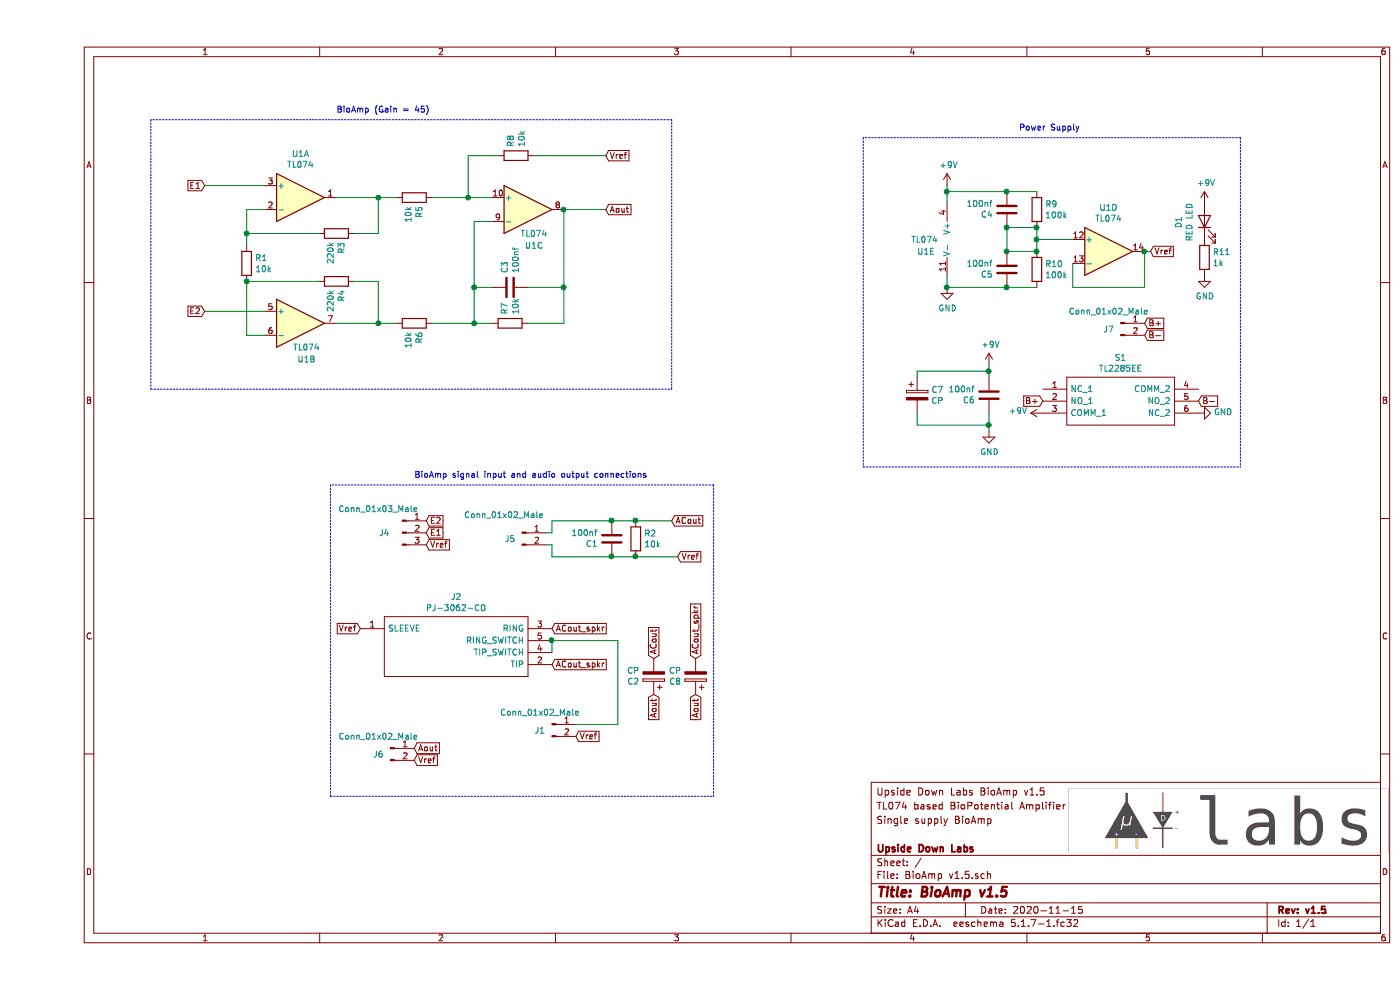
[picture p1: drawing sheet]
EESchema Schematic File Version 4
EELAYER 30 0
EELAYER END
$Descr A4 11693 8268
encoding utf-8
Sheet 1 1
Title "BioAmp v1.5"
Date "2020-11-15"
Rev "v1.5"
Comp "Upside Down Labs"
Comment1 ""
Comment2 "Single supply BioAmp"
Comment3 "TL074 based BioPotential Amplifier"
Comment4 "Upside Down Labs BioAmp v1.5"
$EndDescr
$Comp
L Device:LED D1
U 1 1
P 9750 1850
F 0 "D1" H 9743 2067 50  0000 C CNN
F 1 "RED LED" H 9743 1976 50  0000 C CNN
F 2 "LED_THT:LED_D5.0mm" H 9750 1850 50  0001 C CNN
F 3 "~" H 9750 1850 50  0001 C CNN
	1    9750 1850
	0    -1   -1   0   
$EndComp
Text GLabel 9300 2100 2    50   Input ~ 0
Vref
Wire Wire Line
	9250 2400 9250 2100
Wire Wire Line
	8650 2400 9250 2400
Wire Wire Line
	8650 2200 8650 2400
Wire Wire Line
	8100 2400 8350 2400
Wire Wire Line
	8100 1600 8350 1600
Connection ~ 8350 1900
Connection ~ 8100 1900
Wire Wire Line
	8100 1900 8350 1900
Connection ~ 8100 2100
Wire Wire Line
	8100 1900 8100 2100
Connection ~ 8350 2100
Wire Wire Line
	8100 2100 8350 2100
$Comp
L Device:C C5
U 1 1
P 8100 2250
F 0 "C5" H 8215 2296 50  0000 L CNN
F 1 "100nf" H 8215 2205 50  0000 L CNN
F 2 "Capacitor_THT:C_Disc_D3.8mm_W2.6mm_P2.50mm" H 8138 2100 50  0001 C CNN
F 3 "~" H 8100 2250 50  0001 C CNN
	1    8100 2250
	-1   0    0    1   
$EndComp
$Comp
L Device:C C4
U 1 1
P 8100 1750
F 0 "C4" H 8215 1796 50  0000 L CNN
F 1 "100nf" H 8215 1705 50  0000 L CNN
F 2 "Capacitor_THT:C_Disc_D3.8mm_W2.6mm_P2.50mm" H 8138 1600 50  0001 C CNN
F 3 "~" H 8100 1750 50  0001 C CNN
	1    8100 1750
	-1   0    0    1   
$EndComp
$Comp
L Device:R R10
U 1 1
P 8350 2250
F 0 "R10" H 8420 2296 50  0000 L CNN
F 1 "100k" H 8420 2205 50  0000 L CNN
F 2 "Resistor_THT:R_Axial_DIN0207_L6.3mm_D2.5mm_P7.62mm_Horizontal" V 8280 2250 50  0001 C CNN
F 3 "~" H 8350 2250 50  0001 C CNN
	1    8350 2250
	1    0    0    -1  
$EndComp
$Comp
L Device:R R9
U 1 1
P 8350 1750
F 0 "R9" H 8420 1796 50  0000 L CNN
F 1 "100k" H 8420 1705 50  0000 L CNN
F 2 "Resistor_THT:R_Axial_DIN0207_L6.3mm_D2.5mm_P7.62mm_Horizontal" V 8280 1750 50  0001 C CNN
F 3 "~" H 8350 1750 50  0001 C CNN
	1    8350 1750
	1    0    0    -1  
$EndComp
$Comp
L Amplifier_Operational:TL074 U1
U 4 1
P 8950 2100
F 0 "U1" H 8950 2467 50  0000 C CNN
F 1 "TL074" H 8950 2376 50  0000 C CNN
F 2 "Package_DIP:DIP-14_W7.62mm_Socket_LongPads" H 8900 2200 50  0001 C CNN
F 3 "http://www.ti.com/lit/ds/symlink/tl071.pdf" H 9000 2300 50  0001 C CNN
	4    8950 2100
	1    0    0    -1  
$EndComp
$Comp
L power:+9V #PWR0103
U 1 1
P 9750 1700
F 0 "#PWR0103" H 9750 1550 50  0001 C CNN
F 1 "+9V" H 9765 1873 50  0000 C CNN
F 2 "" H 9750 1700 50  0001 C CNN
F 3 "" H 9750 1700 50  0001 C CNN
	1    9750 1700
	1    0    0    -1  
$EndComp
$Comp
L power:GND #PWR0104
U 1 1
P 9750 2300
F 0 "#PWR0104" H 9750 2050 50  0001 C CNN
F 1 "GND" H 9755 2127 50  0000 C CNN
F 2 "" H 9750 2300 50  0001 C CNN
F 3 "" H 9750 2300 50  0001 C CNN
	1    9750 2300
	1    0    0    -1  
$EndComp
$Comp
L Device:R R11
U 1 1
P 9750 2150
F 0 "R11" H 9820 2196 50  0000 L CNN
F 1 "1k" H 9820 2105 50  0000 L CNN
F 2 "Resistor_THT:R_Axial_DIN0207_L6.3mm_D2.5mm_P7.62mm_Horizontal" V 9680 2150 50  0001 C CNN
F 3 "~" H 9750 2150 50  0001 C CNN
	1    9750 2150
	1    0    0    -1  
$EndComp
Wire Wire Line
	9300 2100 9250 2100
Connection ~ 9250 2100
Wire Wire Line
	8350 1900 8350 2000
Wire Wire Line
	8650 2000 8350 2000
Connection ~ 8350 2000
Wire Wire Line
	8350 2000 8350 2100
$Comp
L Amplifier_Operational:TL074 U1
U 5 1
P 7700 2000
F 0 "U1" H 7350 1900 50  0000 L CNN
F 1 "TL074" H 7300 2000 50  0000 L CNN
F 2 "Package_DIP:DIP-14_W7.62mm_Socket_LongPads" H 7650 2100 50  0001 C CNN
F 3 "http://www.ti.com/lit/ds/symlink/tl071.pdf" H 7750 2200 50  0001 C CNN
	5    7700 2000
	1    0    0    -1  
$EndComp
Wire Notes Line
	950  1000 950  3250
Wire Notes Line
	5300 1000 950  1000
Wire Notes Line
	5300 3250 5300 1000
Wire Notes Line
	950  3250 5300 3250
Wire Notes Line
	10050 1150 6900 1150
$Comp
L Device:C C3
U 1 1
P 3950 2400
F 0 "C3" H 4065 2446 50  0000 L CNN
F 1 "100nf" H 4065 2355 50  0000 L CNN
F 2 "Capacitor_THT:C_Disc_D3.8mm_W2.6mm_P2.50mm" H 3988 2250 50  0001 C CNN
F 3 "~" H 3950 2400 50  0001 C CNN
	1    3950 2400
	0    -1   -1   0   
$EndComp
$Comp
L Device:R R7
U 1 1
P 3950 2700
F 0 "R7" H 4020 2746 50  0000 L CNN
F 1 "10k" H 4020 2655 50  0000 L CNN
F 2 "Resistor_THT:R_Axial_DIN0207_L6.3mm_D2.5mm_P7.62mm_Horizontal" V 3880 2700 50  0001 C CNN
F 3 "~" H 3950 2700 50  0001 C CNN
	1    3950 2700
	0    -1   -1   0   
$EndComp
Text GLabel 4750 1750 2    50   Input ~ 0
Aout
Connection ~ 2850 2700
Wire Wire Line
	3000 2700 2850 2700
Connection ~ 2850 1650
Wire Wire Line
	3000 1650 2850 1650
$Comp
L Device:R R6
U 1 1
P 3150 2700
F 0 "R6" H 3220 2746 50  0000 L CNN
F 1 "10k" H 3220 2655 50  0000 L CNN
F 2 "Resistor_THT:R_Axial_DIN0207_L6.3mm_D2.5mm_P7.62mm_Horizontal" V 3080 2700 50  0001 C CNN
F 3 "~" H 3150 2700 50  0001 C CNN
	1    3150 2700
	0    1    1    0   
$EndComp
$Comp
L Device:R R5
U 1 1
P 3150 1650
F 0 "R5" H 3220 1696 50  0000 L CNN
F 1 "10k" H 3220 1605 50  0000 L CNN
F 2 "Resistor_THT:R_Axial_DIN0207_L6.3mm_D2.5mm_P7.62mm_Horizontal" V 3080 1650 50  0001 C CNN
F 3 "~" H 3150 1650 50  0001 C CNN
	1    3150 1650
	0    1    1    0   
$EndComp
Wire Wire Line
	2850 2700 2500 2700
Wire Wire Line
	2850 2350 2850 2700
Wire Wire Line
	2650 2350 2850 2350
Wire Wire Line
	2850 1950 2650 1950
Wire Wire Line
	2850 1650 2850 1950
Wire Wire Line
	2500 1650 2850 1650
Connection ~ 1750 2350
Wire Wire Line
	2350 2350 1750 2350
Wire Wire Line
	1750 1950 1750 2050
Connection ~ 1750 1950
Wire Wire Line
	2350 1950 1750 1950
$Comp
L Device:R R4
U 1 1
P 2500 2350
F 0 "R4" H 2570 2396 50  0000 L CNN
F 1 "220k" H 2570 2305 50  0000 L CNN
F 2 "Resistor_THT:R_Axial_DIN0207_L6.3mm_D2.5mm_P7.62mm_Horizontal" V 2430 2350 50  0001 C CNN
F 3 "~" H 2500 2350 50  0001 C CNN
	1    2500 2350
	0    1    1    0   
$EndComp
$Comp
L Device:R R3
U 1 1
P 2500 1950
F 0 "R3" H 2570 1996 50  0000 L CNN
F 1 "220k" H 2570 1905 50  0000 L CNN
F 2 "Resistor_THT:R_Axial_DIN0207_L6.3mm_D2.5mm_P7.62mm_Horizontal" V 2430 1950 50  0001 C CNN
F 3 "~" H 2500 1950 50  0001 C CNN
	1    2500 1950
	0    1    1    0   
$EndComp
Wire Wire Line
	1400 2600 1900 2600
Wire Wire Line
	1400 1550 1900 1550
Text GLabel 1400 2600 0    50   Input ~ 0
E2
Text GLabel 1400 1550 0    50   Input ~ 0
E1
Wire Wire Line
	1750 2800 1900 2800
Wire Wire Line
	1750 2350 1750 2800
Wire Wire Line
	1750 1750 1750 1950
Wire Wire Line
	1900 1750 1750 1750
$Comp
L Device:R R1
U 1 1
P 1750 2200
F 0 "R1" H 1820 2246 50  0000 L CNN
F 1 "10k" H 1820 2155 50  0000 L CNN
F 2 "Resistor_THT:R_Axial_DIN0207_L6.3mm_D2.5mm_P7.62mm_Horizontal" V 1680 2200 50  0001 C CNN
F 3 "~" H 1750 2200 50  0001 C CNN
	1    1750 2200
	1    0    0    -1  
$EndComp
$Comp
L Amplifier_Operational:TL074 U1
U 2 1
P 2200 2700
F 0 "U1" H 2250 2400 50  0000 C CNN
F 1 "TL074" H 2250 2500 50  0000 C CNN
F 2 "Package_DIP:DIP-14_W7.62mm_Socket_LongPads" H 2150 2800 50  0001 C CNN
F 3 "http://www.ti.com/lit/ds/symlink/tl071.pdf" H 2250 2900 50  0001 C CNN
	2    2200 2700
	1    0    0    -1  
$EndComp
$Comp
L Amplifier_Operational:TL074 U1
U 1 1
P 2200 1650
F 0 "U1" H 2200 2017 50  0000 C CNN
F 1 "TL074" H 2200 1926 50  0000 C CNN
F 2 "Package_DIP:DIP-14_W7.62mm_Socket_LongPads" H 2150 1750 50  0001 C CNN
F 3 "http://www.ti.com/lit/ds/symlink/tl071.pdf" H 2250 1850 50  0001 C CNN
	1    2200 1650
	1    0    0    -1  
$EndComp
Wire Notes Line
	6900 1150 6900 3900
$Comp
L Connector:Conn_01x02_Male J5
U 1 1
P 4050 4450
F 0 "J5" H 3950 4400 50  0000 C CNN
F 1 "Conn_01x02_Male" H 3900 4600 50  0000 C CNN
F 2 "Connector_PinHeader_2.54mm:PinHeader_1x02_P2.54mm_Vertical" H 4050 4450 50  0001 C CNN
F 3 "~" H 4050 4450 50  0001 C CNN
	1    4050 4450
	1    0    0    -1  
$EndComp
Text GLabel 3150 6350 2    50   Input ~ 0
Vref
Text GLabel 3150 6250 2    50   Input ~ 0
Aout
$Comp
L Connector:Conn_01x02_Male J6
U 1 1
P 2950 6250
F 0 "J6" H 2850 6200 50  0000 C CNN
F 1 "Conn_01x02_Male" H 2850 6350 50  0000 C CNN
F 2 "Connector_PinHeader_2.54mm:PinHeader_1x02_P2.54mm_Vertical" H 2950 6250 50  0001 C CNN
F 3 "~" H 2950 6250 50  0001 C CNN
	1    2950 6250
	1    0    0    -1  
$EndComp
Text GLabel 5150 5800 3    50   Input ~ 0
Aout
Text GLabel 5150 5500 1    50   Input ~ 0
ACout
$Comp
L Device:R R2
U 1 1
P 5000 4500
F 0 "R2" H 5070 4546 50  0000 L CNN
F 1 "10k" H 5070 4455 50  0000 L CNN
F 2 "Resistor_THT:R_Axial_DIN0207_L6.3mm_D2.5mm_P7.62mm_Horizontal" V 4930 4500 50  0001 C CNN
F 3 "~" H 5000 4500 50  0001 C CNN
	1    5000 4500
	1    0    0    -1  
$EndComp
$Comp
L Device:C C1
U 1 1
P 4800 4500
F 0 "C1" H 4915 4546 50  0000 L CNN
F 1 "100nf" H 4915 4455 50  0000 L CNN
F 2 "Capacitor_THT:C_Disc_D3.8mm_W2.6mm_P2.50mm" H 4838 4350 50  0001 C CNN
F 3 "~" H 4800 4500 50  0001 C CNN
	1    4800 4500
	-1   0    0    1   
$EndComp
Wire Wire Line
	5000 4650 4800 4650
Wire Wire Line
	5000 4350 4800 4350
Text GLabel 5300 4350 2    50   Input ~ 0
ACout
Wire Wire Line
	5300 4350 5000 4350
Connection ~ 5000 4350
Connection ~ 4800 4650
Text GLabel 5350 4650 2    50   Input ~ 0
Vref
Wire Wire Line
	5350 4650 5000 4650
Connection ~ 5000 4650
$Comp
L Connector:Conn_01x02_Male J1
U 1 1
P 4300 6050
F 0 "J1" H 4200 6000 50  0000 C CNN
F 1 "Conn_01x02_Male" H 4200 6150 50  0000 C CNN
F 2 "Connector_PinHeader_2.54mm:PinHeader_1x02_P2.54mm_Vertical" H 4300 6050 50  0001 C CNN
F 3 "~" H 4300 6050 50  0001 C CNN
	1    4300 6050
	1    0    0    -1  
$EndComp
Text GLabel 4500 6150 2    50   Input ~ 0
Vref
Wire Notes Line
	2450 4050 2450 6650
Wire Notes Line
	2450 6650 5650 6650
Wire Notes Line
	5650 4050 2450 4050
Text Notes 2500 950  0    50   ~ 0
BioAmp (Gain = 45)
Text Notes 3150 4000 0    50   ~ 0
BioAmp signal input and audio output connections
Text Notes 8200 1100 0    50   ~ 0
Power Supply
Wire Wire Line
	7600 1550 7600 1600
Wire Wire Line
	7600 2300 7600 2400
Wire Wire Line
	8100 1600 7600 1600
Connection ~ 8100 1600
Connection ~ 7600 1600
Wire Wire Line
	7600 1600 7600 1700
Wire Wire Line
	8100 2400 7600 2400
Connection ~ 8100 2400
Wire Wire Line
	3300 2700 3650 2700
Wire Wire Line
	4100 2700 4400 2700
Wire Wire Line
	4400 2700 4400 2400
Wire Wire Line
	4100 2400 4400 2400
Wire Wire Line
	3800 2400 3650 2400
Wire Wire Line
	3650 2400 3650 2700
Connection ~ 3650 2400
Connection ~ 3650 2700
Wire Wire Line
	3650 2700 3800 2700
$Comp
L Device:R R8
U 1 1
P 4000 1300
F 0 "R8" H 4070 1346 50  0000 L CNN
F 1 "10k" H 4070 1255 50  0000 L CNN
F 2 "Resistor_THT:R_Axial_DIN0207_L6.3mm_D2.5mm_P7.62mm_Horizontal" V 3930 1300 50  0001 C CNN
F 3 "~" H 4000 1300 50  0001 C CNN
	1    4000 1300
	0    -1   -1   0   
$EndComp
$Comp
L Amplifier_Operational:TL074 U1
U 3 1
P 4100 1750
F 0 "U1" H 4150 1450 50  0000 C CNN
F 1 "TL074" H 4150 1550 50  0000 C CNN
F 2 "Package_DIP:DIP-14_W7.62mm_Socket_LongPads" H 4050 1850 50  0001 C CNN
F 3 "http://www.ti.com/lit/ds/symlink/tl071.pdf" H 4150 1950 50  0001 C CNN
	3    4100 1750
	1    0    0    -1  
$EndComp
Wire Wire Line
	3300 1650 3600 1650
Wire Wire Line
	3650 1850 3800 1850
Wire Wire Line
	3650 1850 3650 2400
Wire Wire Line
	4400 1750 4400 2400
Connection ~ 4400 2400
Wire Wire Line
	3850 1300 3600 1300
Wire Wire Line
	3600 1300 3600 1650
Connection ~ 3600 1650
Wire Wire Line
	3600 1650 3800 1650
Text GLabel 4750 1300 2    50   Input ~ 0
Vref
Wire Wire Line
	4150 1300 4750 1300
Wire Wire Line
	4400 1750 4750 1750
Connection ~ 4400 1750
$Comp
L udlabs:PJ-3062-CO J2
U 1 1
P 2700 5500
F 0 "J2" H 3500 6015 50  0000 C CNN
F 1 "PJ-3062-CO" H 3500 5924 50  0000 C CNN
F 2 "udlabs:PJ3062CO" H 4150 5850 50  0001 L CNN
F 3 "https://datasheet.lcsc.com/szlcsc/1904121407_XKB-Enterprise-PJ-3062-CO_C319113.pdf" H 4150 5750 50  0001 L CNN
F 4 "Audio & Video Connectors Female DIP RoHS" H 4150 5650 50  0001 L CNN "Description"
F 5 "11" H 4150 5550 50  0001 L CNN "Height"
F 6 "XKB Enterprise" H 4150 5450 50  0001 L CNN "Manufacturer_Name"
F 7 "PJ-3062-CO" H 4150 5350 50  0001 L CNN "Manufacturer_Part_Number"
	1    2700 5500
	1    0    0    -1  
$EndComp
Text GLabel 2700 5250 0    50   Input ~ 0
Vref
Text GLabel 4300 5550 2    50   Input ~ 0
ACout_spkr
Text GLabel 4300 5250 2    50   Input ~ 0
ACout_spkr
$Comp
L Connector:Conn_01x03_Male J4
U 1 1
P 3050 4450
F 0 "J4" H 2900 4450 50  0000 C CNN
F 1 "Conn_01x03_Male" H 2850 4650 50  0000 C CNN
F 2 "Connector_PinHeader_2.54mm:PinHeader_1x03_P2.54mm_Vertical" H 3050 4450 50  0001 C CNN
F 3 "~" H 3050 4450 50  0001 C CNN
	1    3050 4450
	1    0    0    -1  
$EndComp
Text GLabel 3250 4450 2    50   Input ~ 0
E1
Text GLabel 3250 4350 2    50   Input ~ 0
E2
Text GLabel 3250 4550 2    50   Input ~ 0
Vref
Wire Wire Line
	4300 5350 4300 5450
$Comp
L udlabs:TL2285EE S1
U 1 1
P 8400 3250
F 0 "S1" H 9050 3515 50  0000 C CNN
F 1 "TL2285EE" H 9050 3424 50  0000 C CNN
F 2 "udlabs:G64_DPDT" H 9550 3350 50  0001 L CNN
F 3 "https://componentsearchengine.com/Datasheets/1/TL2285EE.pdf" H 9550 3250 50  0001 L CNN
F 4 "Tactile Switches DPDT ALT ACT PC MNT" H 9550 3150 50  0001 L CNN "Description"
F 5 "13" H 9550 3050 50  0001 L CNN "Height"
F 6 "E-Switch" H 9550 2950 50  0001 L CNN "Manufacturer_Name"
F 7 "TL2285EE" H 9550 2850 50  0001 L CNN "Manufacturer_Part_Number"
F 8 "" H 9550 2750 50  0001 L CNN "Arrow Part Number"
F 9 "" H 9550 2650 50  0001 L CNN "Arrow Price/Stock"
F 10 "612-TL2285EE" H 9550 2550 50  0001 L CNN "Mouser Part Number"
F 11 "https://www.mouser.co.uk/ProductDetail/E-Switch/TL2285EE?qs=7Bi7Dg8SEnxrzf04kzdLHA%3D%3D" H 9550 2450 50  0001 L CNN "Mouser Price/Stock"
	1    8400 3250
	1    0    0    -1  
$EndComp
Wire Notes Line
	10050 1150 10050 3900
Text GLabel 9700 3350 2    50   Input ~ 0
B-
Text GLabel 8400 3350 0    50   Input ~ 0
B+
$Comp
L power:GND #PWR0106
U 1 1
P 9700 3450
F 0 "#PWR0106" H 9700 3200 50  0001 C CNN
F 1 "GND" V 9705 3322 50  0000 R CNN
F 2 "" H 9700 3450 50  0001 C CNN
F 3 "" H 9700 3450 50  0001 C CNN
	1    9700 3450
	0    -1   -1   0   
$EndComp
$Comp
L power:+9V #PWR0105
U 1 1
P 8400 3450
F 0 "#PWR0105" H 8400 3300 50  0001 C CNN
F 1 "+9V" V 8415 3578 50  0000 L CNN
F 2 "" H 8400 3450 50  0001 C CNN
F 3 "" H 8400 3450 50  0001 C CNN
	1    8400 3450
	0    -1   -1   0   
$EndComp
Wire Wire Line
	4300 4650 4300 4550
Wire Wire Line
	4300 4550 4250 4550
Wire Wire Line
	4300 4650 4800 4650
Wire Wire Line
	4800 4350 4300 4350
Wire Wire Line
	4300 4350 4300 4450
Wire Wire Line
	4300 4450 4250 4450
Connection ~ 4800 4350
$Comp
L power:+9V #PWR0102
U 1 1
P 7600 1550
F 0 "#PWR0102" H 7600 1400 50  0001 C CNN
F 1 "+9V" H 7615 1723 50  0000 C CNN
F 2 "" H 7600 1550 50  0001 C CNN
F 3 "" H 7600 1550 50  0001 C CNN
	1    7600 1550
	1    0    0    -1  
$EndComp
$Comp
L power:+9V #PWR0107
U 1 1
P 7950 3050
F 0 "#PWR0107" H 7950 2900 50  0001 C CNN
F 1 "+9V" H 7965 3223 50  0000 C CNN
F 2 "" H 7950 3050 50  0001 C CNN
F 3 "" H 7950 3050 50  0001 C CNN
	1    7950 3050
	1    0    0    -1  
$EndComp
Wire Notes Line
	6900 3900 10050 3900
$Comp
L power:GND #PWR0101
U 1 1
P 7950 3600
F 0 "#PWR0101" H 7950 3350 50  0001 C CNN
F 1 "GND" H 7955 3427 50  0000 C CNN
F 2 "" H 7950 3600 50  0001 C CNN
F 3 "" H 7950 3600 50  0001 C CNN
	1    7950 3600
	1    0    0    -1  
$EndComp
$Comp
L Device:C C6
U 1 1
P 7950 3300
F 0 "C6" H 8065 3346 50  0000 L CNN
F 1 "100nf" H 8065 3255 50  0000 L CNN
F 2 "Capacitor_THT:C_Disc_D3.8mm_W2.6mm_P2.50mm" H 7988 3150 50  0001 C CNN
F 3 "~" H 7950 3300 50  0001 C CNN
	1    7950 3300
	-1   0    0    1   
$EndComp
Wire Wire Line
	7950 3050 7950 3100
Wire Wire Line
	7950 3600 7950 3550
$Comp
L Connector:Conn_01x02_Male J7
U 1 1
P 9050 2700
F 0 "J7" H 8950 2650 50  0000 C CNN
F 1 "Conn_01x02_Male" H 8950 2800 50  0000 C CNN
F 2 "Connector_PinHeader_2.54mm:PinHeader_1x02_P2.54mm_Vertical" H 9050 2700 50  0001 C CNN
F 3 "~" H 9050 2700 50  0001 C CNN
	1    9050 2700
	1    0    0    -1  
$EndComp
Text GLabel 9250 2700 2    50   Input ~ 0
B+
Text GLabel 9250 2800 2    50   Input ~ 0
B-
$Comp
L power:GND #PWR0108
U 1 1
P 7600 2400
F 0 "#PWR0108" H 7600 2150 50  0001 C CNN
F 1 "GND" H 7605 2227 50  0000 C CNN
F 2 "" H 7600 2400 50  0001 C CNN
F 3 "" H 7600 2400 50  0001 C CNN
	1    7600 2400
	1    0    0    -1  
$EndComp
Connection ~ 7600 2400
$Comp
L Device:CP C7
U 1 1
P 7350 3300
F 0 "C7" H 7468 3346 50  0000 L CNN
F 1 "CP" H 7468 3255 50  0000 L CNN
F 2 "Capacitor_THT:CP_Radial_D5.0mm_P2.50mm" H 7388 3150 50  0001 C CNN
F 3 "~" H 7350 3300 50  0001 C CNN
	1    7350 3300
	1    0    0    -1  
$EndComp
Wire Wire Line
	7350 3150 7350 3100
Wire Wire Line
	7350 3100 7950 3100
Connection ~ 7950 3100
Wire Wire Line
	7950 3100 7950 3150
Wire Wire Line
	7350 3450 7350 3550
Wire Wire Line
	7350 3550 7950 3550
Connection ~ 7950 3550
Wire Wire Line
	7950 3550 7950 3450
$Comp
L Device:CP C2
U 1 1
P 5150 5650
F 0 "C2" H 5268 5696 50  0000 L CNN
F 1 "CP" H 5268 5605 50  0000 L CNN
F 2 "Capacitor_THT:CP_Radial_D5.0mm_P2.50mm" H 5188 5500 50  0001 C CNN
F 3 "~" H 5150 5650 50  0001 C CNN
	1    5150 5650
	-1   0    0    1   
$EndComp
Wire Wire Line
	4300 5350 4850 5350
Wire Wire Line
	4850 6050 4500 6050
Connection ~ 4300 5350
Wire Wire Line
	4850 5350 4850 6050
Text GLabel 5500 5500 1    50   Input ~ 0
ACout_spkr
Text GLabel 5500 5800 3    50   Input ~ 0
Aout
$Comp
L Device:CP C8
U 1 1
P 5500 5650
F 0 "C8" H 5618 5696 50  0000 L CNN
F 1 "CP" H 5618 5605 50  0000 L CNN
F 2 "Capacitor_THT:CP_Radial_D5.0mm_P2.50mm" H 5538 5500 50  0001 C CNN
F 3 "~" H 5500 5650 50  0001 C CNN
	1    5500 5650
	-1   0    0    1   
$EndComp
Wire Notes Line
	5650 6650 5650 4050
$EndSCHEMATC
